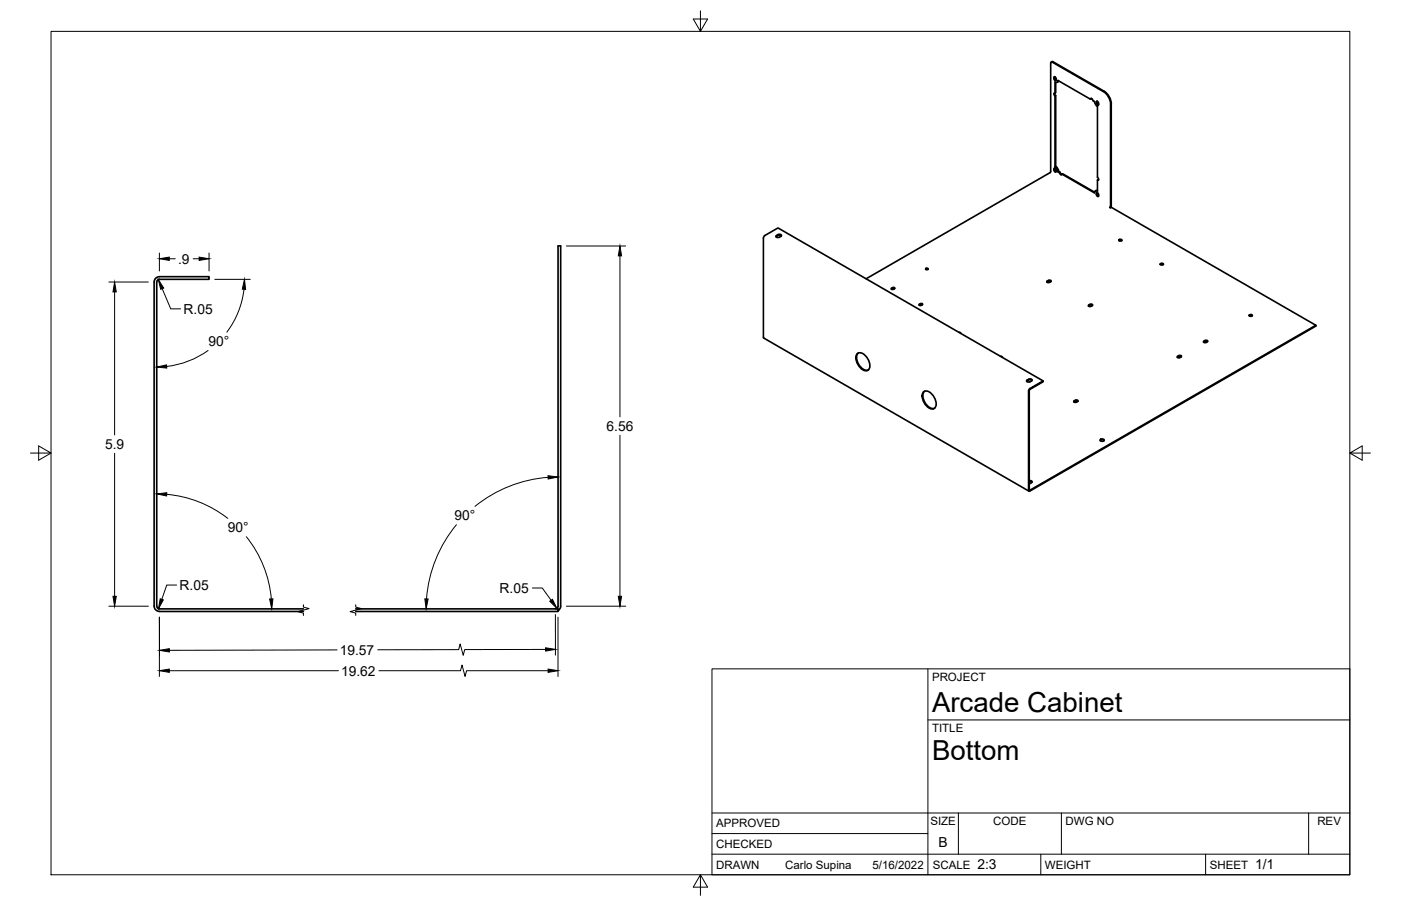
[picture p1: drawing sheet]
<svg xmlns="http://www.w3.org/2000/svg" width="432mm" height="279mm" viewBox="0 0 432 279" stroke-linecap="round" stroke-linejoin="round" font-family="sans-serif">
<!-- layer: Visible -->
<g fill="none" stroke="#000" stroke-width=".51">
<path d="M324.6 19.1l15.7 9M324.6 19l-.6 .2M324.9 23.7a.7 .7 0 0 1 .6 .5 .7 .7 0 0 1-.2 .7l-.4-.4zM325 23.8v.4M325 28.7l.4 .8M325.1 24.2l.4 .6M325.1 23.6v.2M325.2 29.6l.2-.1v21.8l-.2 .1M325.2 25.3v3.5M325.2 29.6v21.8M325.2 28.8l-.4 .2 .4 .6M325.2 25.3l.6 .1 .3-.6 10 5.8"/>
<path d="M325.4 25.4v3.3l-.2 .1M326.3 24.9l-.5 .5M336.1 30.6l.4-.2 .3 .6M336.3 30.5l-.2 .1M336.3 30.3v.2M336.8 31l.5 .3M337.4 31.3l.1 .7 .8 .9-.1 21.8 .4 .6-.3 .2M337.9 31.5v.3M337.9 31.4l.1-.1a.7 .7 0 0 1 .6 .4 .7 .7 0 0 1-.2 .8l-.5-.7M338.1 31.3l.1 .6 .4 .4M338.1 31.2v.1M340.3 28.1l1.4 1.4 .6 1.2 .2 1.3v31.4l-.3 .7"/>
<path d="M324.9 51.9a.7 .7 0 0 1 .6 .4 .7 .7 0 0 1-.2 .8l-.4-.4zM325 51.9v.4M325.1 52.3l.4 .7M325.1 51.8v.1M325.2 51.4l.5 .5 .4 1.1M325.4 51.3l.5 .5 .4 1.1M326.1 53l.2-.1 .5 .2-.2 .2zM326.6 53.3l.3 .6 .4-.2M326.8 53.1l.5 .7M327.3 53.7l10.1 5.8 .2-.6 .6 .1v-3.5M327.3 53.7l.2-.1 9.9 5.7M337.9 59.6v.4"/>
<path d="M337.9 59.6l.1-.2a.69 .69 0 0 1 .6 .5 .69 .69 0 0 1-.2 .7l-.5-.6M338.1 59.4l.1 .7 .4 .4M338.2 58.7l-.6 .2M338.6 55.4l-.4 .1M239.8 72.6l.6-.1 .4 .2M239.8 72.6l-.6 .4M240.7 72.9l.2-.2a.92 .92 0 0 0-1-.4 .92 .92 0 0 0-.7 .7l.8 .2 .7-.3M344.9 74.2l.4-.2 .5 .2M345 73.9l.4-.1 .4 .3-.6 .2-.4-.2zM47.5 87v99.9M47.5 86.9l.5-1.1 1.1-.5h15.3v.8h-15.3a.85 .85 0 0 0-.8 .9v99.9a.81 .81 0 0 0 .8 .8l44.4 .1M266.9 86l56.8-32.9 .1-33.6 .4-.4 16.4 9.5 .9 1 .6 1.2 .2 1.3v31.4l-.2 .5 .4-.1 63.1 36.4-88.2 50.9-.2-.1"/>
<path d="M274.8 89.1l-.1 .1M275.1 89l-.3 .1M275.1 89h.6M275.7 89l.1-.2a.57 .57 0 0 0-.6-.1 .57 .57 0 0 0-.4 .5l.9-.2M283.7 93.9l-.3 .2M283.7 93.7l-.3 .1M283.7 93.9h.6M283.7 93.6h.6a.57 .57 0 0 1-.4 .6 .57 .57 0 0 1-.6-.1l.1-.3M285.3 83h.7M285.4 82.8l.4-.1 .3 .3-.5 .2-.3-.2zM323.1 86.7l-.4 .3M323.1 86.5l-.5 .3 .2 .3 .4 .1 .6-.3"/>
<path d="M323.1 86.5h.7v.4M323.1 86.7l.8 .1M336.6 94.3l.1-.2a.62 .62 0 0 0-.7-.3 .62 .62 0 0 0-.4 .7h.5l.5-.2M336.7 94.2a.96 .96 0 0 0-1.2 .2M357.6 81.6l.5-.2 .4 .2M357.7 81.3h.8a.43 .43 0 0 1-.4 .4 .43 .43 0 0 1-.4-.4zM385 97.4l.5-.2 .4 .2M385.1 97.1h.8a.43 .43 0 0 1-.4 .5 .43 .43 0 0 1-.4-.5zM264.1 109.2a1.84 1.84 0 0 1 2.8 .7 3.3 3.3 0 0 1 .6 4.3 3.3 3.3 0 0 1-3.5-2.7 2.71 2.71 0 0 1 .1-2.3zM264.5 108.9a3.3 3.3 0 0 0 .9 4.4l.5 .4a1.81 1.81 0 0 0 1.7 .4M295.5 102.5l.5 .1 .1 .2M308.3 109.9h.5l.1 .3"/>
<path d="M316.6 117.5l-.2 .1M316.6 117.2l-.2 .2a.92 .92 0 0 0 .9 .4 .92 .92 0 0 0 .8-.7l-.8-.2-.7 .3M318.1 117.3l-.7-.2-.8 .4M321.5 117.5l-81.7-47.2-4.1 2.3-.3 .5v31.2l81.7 47.2M363 110.1l-.1 .1M363 109.9v.4h.7M363.3 109.7h.7v.4M363.3 109.7l-.4 .2M364 110.1l-.4 .2M364.1 110l-.5-.2-.7 .3M371 105.2l.6-.3 .5 .1 .1 .3-.5 .3M371 105.5h.1"/>
<path d="M371 105.2v.4h.8M372.2 105.3l-.5-.1-.7 .3M405.6 100.3v.3l-88.4 50.9-.2-.3v-30.6M284.5 121a1.84 1.84 0 0 1 2.8 .7 3.3 3.3 0 0 1 .6 4.3 3.3 3.3 0 0 1-3.5-2.7 2.71 2.71 0 0 1 .1-2.3zM285 120.6a3.3 3.3 0 0 0 .8 4.5l.5 .4a1.81 1.81 0 0 0 1.7 .4M317 120.5l.4-.7 4.1-2.3v.2l-4.1 2.4-.2 .3v30.7M331.1 123.6l-.2 .1a.73 .73 0 0 0 .8 .4 .73 .73 0 0 0 .6-.5l-.6-.3-.6 .3M332.2 123.7a.96 .96 0 0 0-1.2 .2M339.1 135.6l.8-.2 .4 .4-.8 .3zM339.1 135.9l.6-.3 .6 .3M317.2 148.5l.9 .2M317.2 148.2l.6 .1 .3 .2-.8 .7"/>
<path d="M47.5 186.9l.5 1.2 1.1 .5h44.4M109.6 187.8h62.4v.8h-62.4M171.2 187.7a.82 .82 0 0 0 .8-.8v-111.1h.8v111.1l-.2 .8-.6 .6"/>
</g>
<!-- layer: Border -->
<path d="M15.7 9.7h400.3v260.1h-400.3zM215.9 3.3v6.4l-2.2-3.8h4.4l-2.2 3.8M9.4 139.7h6.3l-3.8-2.2v4.4l3.8-2.2M416 139.7l3.8 2.2v-4.4l-3.8 2.2h6.4M215.9 269.8l2.2 3.8h-4.4l2.2-3.8v6.3" fill="none" stroke="#000" stroke-width=".31"/>
<!-- layer: Titleblock -->
<path d="M219.4 206.3h196.6v63.5h-196.6zM286 206.3v63.5M286 222h130M219.4 257.1h66.6M219.4 250.7h196.6M295.4 250.7v12.7M327.1 250.7v12.7M403.3 250.7v12.7M219.4 263.4h196.6M320.8 263.4v6.4M371.6 263.4v6.4" fill="none" stroke="#000" stroke-width=".31"/>
<!-- layer: Annotations -->
<path d="M93.5 186.5v.7l1.8 .5-3.5 .9 1.7 .5v.7M109.6 186.5v.7l1.8 .5-3.5 .9 1.7 .5v.7" fill="none" stroke="#000" stroke-width=".31"/>
<!-- layer: Dimensions -->
<g fill="none" stroke="#000" stroke-width=".31">
<path d="M49.1 78v5.6M52.2 79.8h1.8M59.5 79.8h1.9M64.4 78v5.6M174.6 75.9h18.2M191.1 78.9v49.7M33.5 87h12.2M35.3 90v44.1M50 89l2.6 6.3h3.1M66.2 86.1h10.9M75.2 89.2a27 27 0 0 1-5.3 13.2M64.1 108.1a27 27 0 0 1-12.7 4.9"/>
<path d="M35.3 139.8v44.1M191.1 134.2v49.7M51.4 152.4a35.4 35.4 0 0 1 18.8 7.5M168.9 147.2a40.7 40.7 0 0 0-22.5 9M75.9 165.5a35.4 35.4 0 0 1 7.7 19.2M140.7 161.8a40.7 40.7 0 0 0-9.2 22.9M33.5 186.9h12.2M54.4 180.4h-3l-1.5 4.4M164.1 181.3h3l2.8 3.8M171.2 189.5v12.5M172 190.3v18.3M174.6 186.9h18.2"/>
<path d="M49.2 202.3l-.1-12v18.3M52.2 206.8h52.1M103.9 200.4l-51.7 .2M116.8 206.8h25.1l.5-1.7 .9 3.5 .5-1.8h25.1M168.1 200.3h-24.9l-.4 1.8-1-3.5-.4 1.7-25 .1"/>
</g>
<g fill="#000" stroke="#000" stroke-width=".31">
<path d="M49.1 79.8l3.1-.5v1zM61.4 79.3l3 .5-3 .5zM191.1 75.9l.5 3h-1zM35.3 87l.5 3h-1zM48.8 86.2l1.7 2.6-1 .4zM75.4 86.1l.3 3.1h-1zM48.3 113.2l3-.7 .1 1zM48.3 152.3l3.1-.3v1zM168.9 146.7l3.1 .4-3 .6zM34.8 183.9h1l-.5 3zM49.4 184.7l.9 .3-1.4 2.7zM83.1 184.7h1l-.3 3z"/>
<path d="M130.9 184.7h1.1l-.7 3zM168.1 199.8l3.1 .5-3.1 .5zM169.4 185.4l.9-.6 1.3 2.8zM190.6 183.9h1l-.5 3zM49.1 206.8l3.1-.5v1zM49.1 200.6l3.1-.6v1.1zM168.9 206.3l3.1 .5-3.1 .5z"/>
</g>
<g font-size="8.5">
<text x="287.3" y="219.5">Arcade Cabinet</text>
<text x="287.3" y="234.5">Bottom</text>
</g>
<g font-size="4.3">
<text x="54.9" y="81.3">.9</text>
<text x="56.6" y="96.8">R.05</text>
<text x="64.3" y="106.8">90°</text>
<text x="186.9" y="132.9">6.56</text>
<text x="32.4" y="138.5">5.9</text>
<text x="140.1" y="160.5">90°</text>
<text x="70.2" y="164.2">90°</text>
<text x="55.4" y="181.9">R.05</text>
<text x="154" y="182.8">R.05</text>
<text x="104.7" y="201.9">19.57</text>
<text x="105.1" y="208.3">19.62</text>
<text x="289.3" y="261.2">B</text>
<text x="301.2" y="268.1">2:3</text>
<text x="386.8" y="268.1">1/1</text>
</g>
<g font-size="3.5">
<text x="287.3" y="210.1">PROJECT</text>
<text x="287.3" y="225.8">TITLE</text>
<text x="220.7" y="255.2">APPROVED</text>
<text x="286.7" y="254.5">SIZE</text>
<text x="306.1" y="254.5">CODE</text>
<text x="328.4" y="254.5">DWG NO</text>
<text x="406" y="254.5">REV</text>
<text x="220.7" y="261.5">CHECKED</text>
<text x="220.7" y="267.9">DRAWN</text>
<text x="242" y="267.9">Carlo Supina</text>
<text x="268.9" y="267.9">5/16/2022</text>
<text x="287.5" y="267.9">SCALE</text>
<text x="322.1" y="267.9">WEIGHT</text>
<text x="372.9" y="267.9">SHEET</text>
</g>
</svg>
